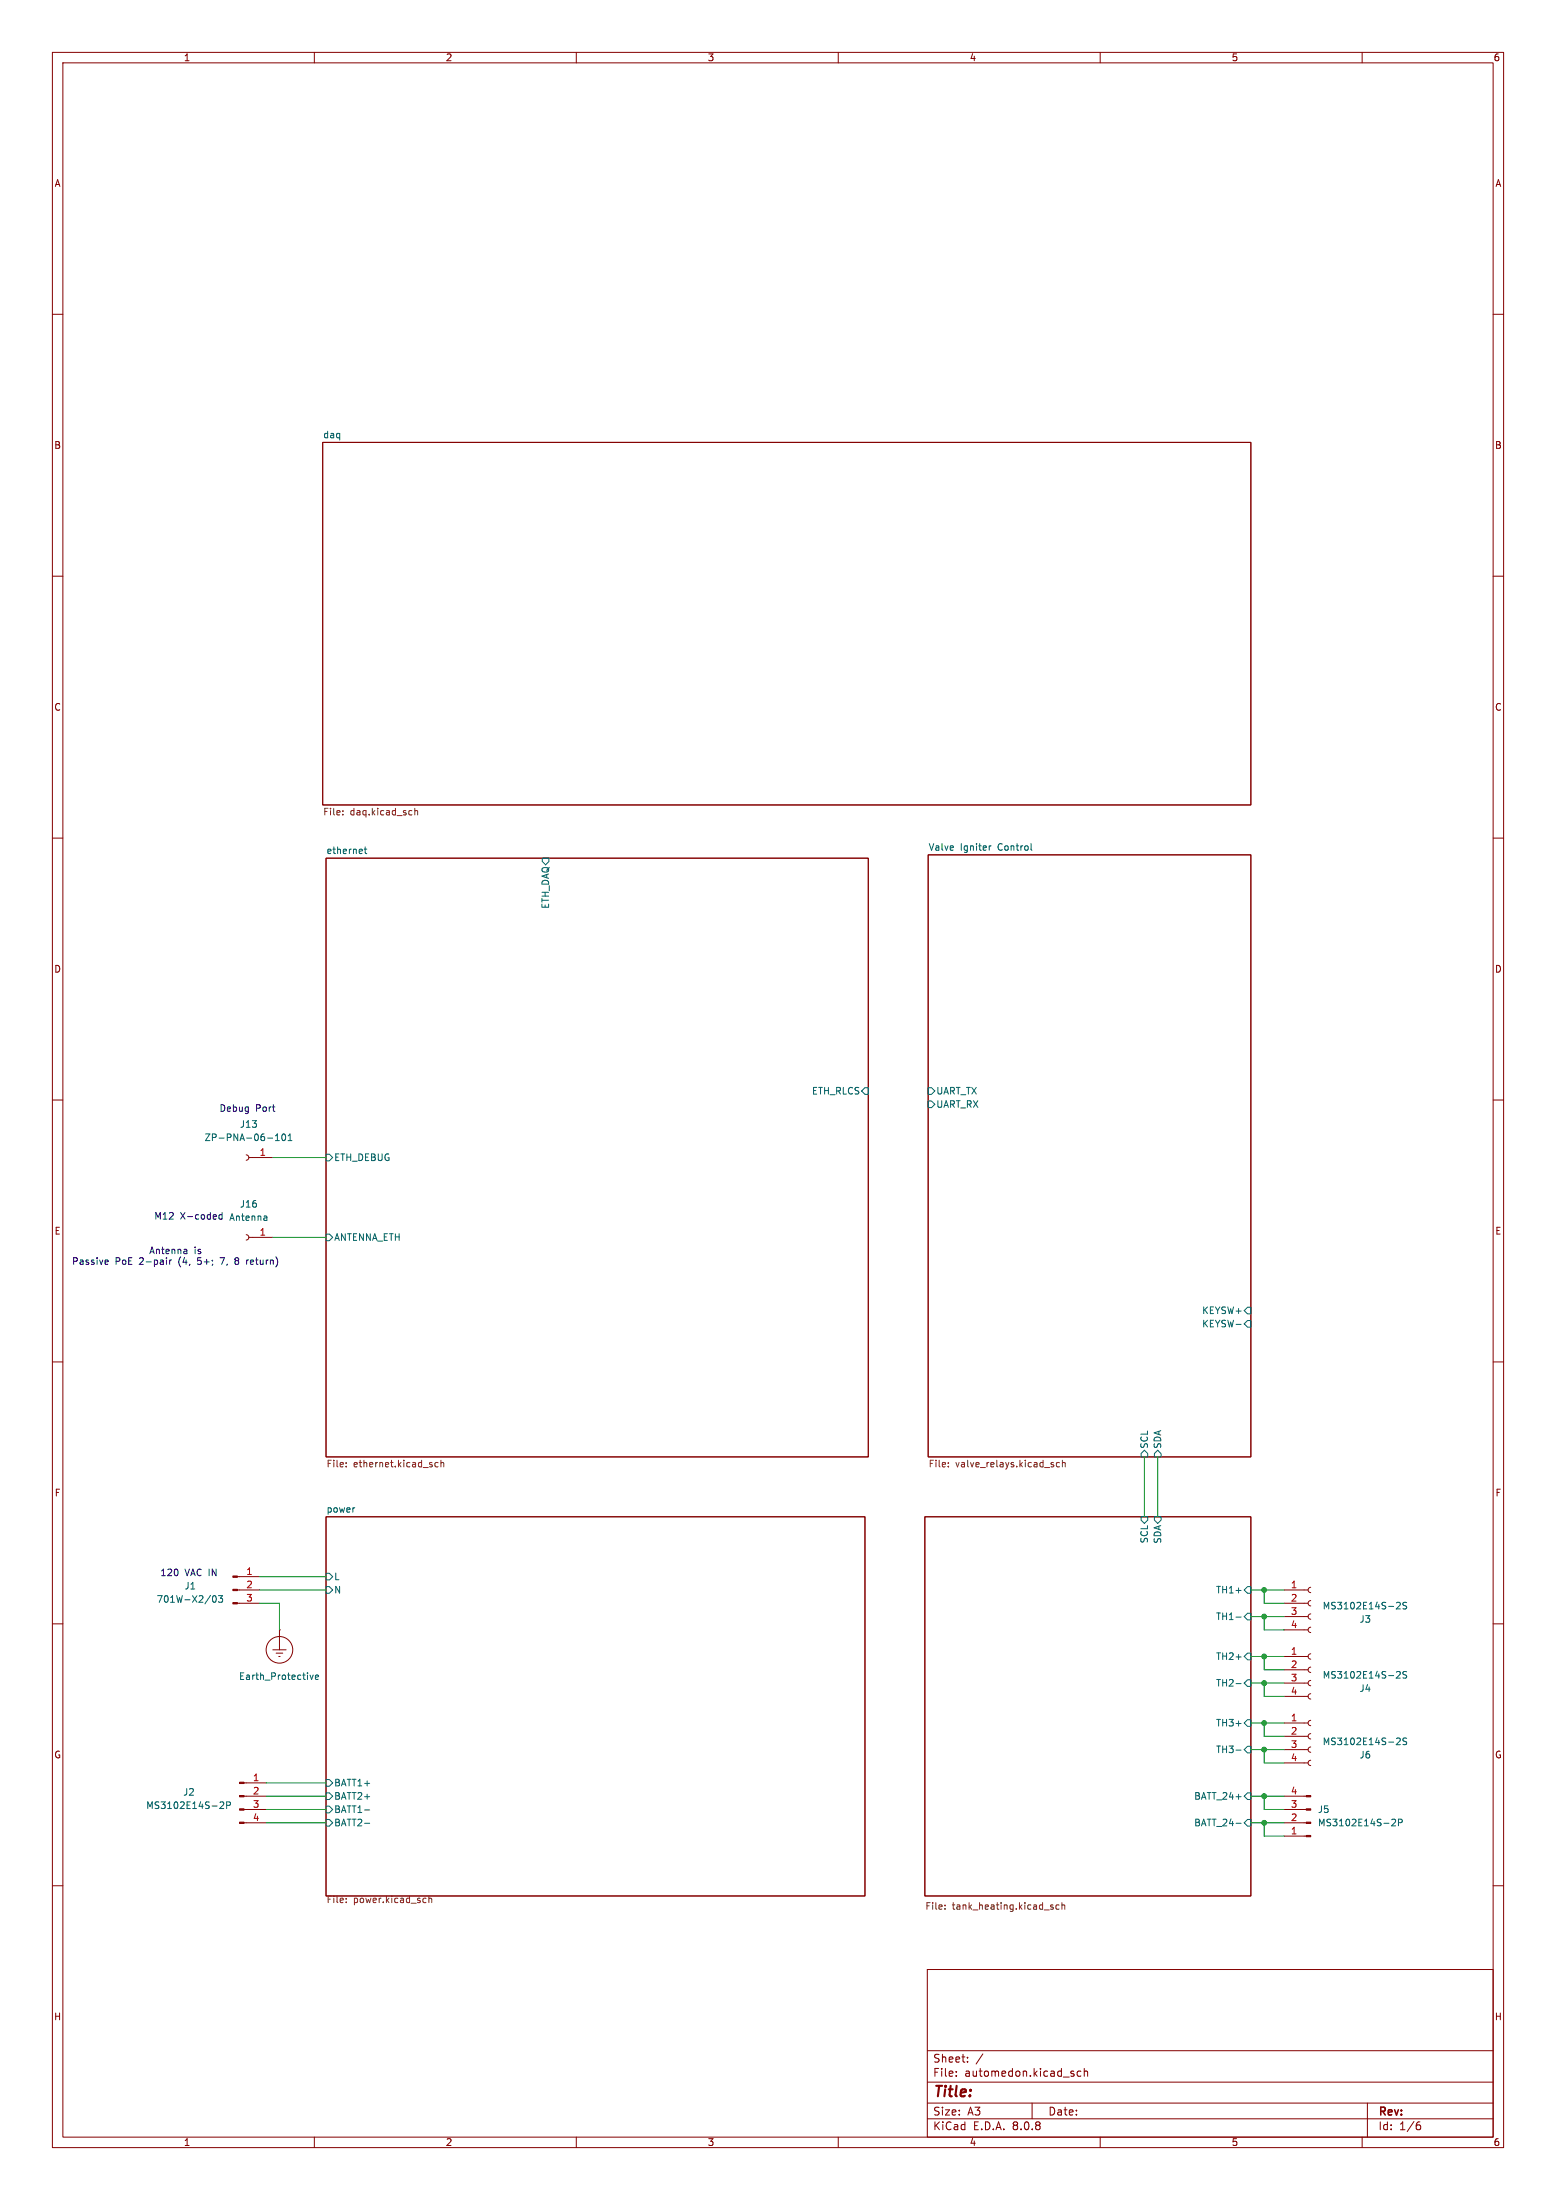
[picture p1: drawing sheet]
<svg xmlns="http://www.w3.org/2000/svg" width="297mm" height="420mm" viewBox="0 0 297 420" stroke-linecap="round" stroke-linejoin="round" font-family="sans-serif">
<g fill="none" stroke="#840000" stroke-width=".19">
<path d="M10 10h277v400h-277zM12 12h273v396h-273zM60 10v2M110 10v2M160 10v2M210 10v2M260 10v2M10 60h2M285 60h2M61.6 84.5h177.2v69.2h-177.2zM10 110h2M285 110h2"/>
<path d="M10 160h2M62.2 163.8h103.5v114.3h-103.5zM177.2 163.2h61.6v114.9h-61.6zM285 160h2M10 210h2M285 210h2M47 220.5l.3 .1 .2 .4-.2 .3-.3 .2M47 235.7l.3 .2 .2 .3-.2 .4-.3 .1M47.5 221h4.6M47.5 236.2h4.6M10 260h2M285 260h2"/>
<path d="M62.2 289.6h102.9v72.4h-102.9zM176.5 289.6h62.3v72.4h-62.3zM10 310h2M45.3 306.1h4.2M45.3 303.5h4.2M45.3 301h4.2M52.1 315h2.5M52.7 315.6h1.3M53.2 316.2h.3M53.3 311.2h.1M53.3 311.2v3.8M245.1 306.1h4.6"/>
<path d="M245.1 303.5h4.6M245.1 316.2h4.6M245.1 318.8h4.6M245.1 311.2h4.6M245.1 308.6h4.6M250.2 318.3l-.4 .1-.1 .4 .1 .3 .4 .2M250.2 315.7l-.4 .2-.1 .3 .1 .4 .4 .1M250.2 310.6l-.4 .2-.1 .4 .1 .3 .4 .2M250.2 308.1l-.4 .2-.1 .3 .1 .4 .4 .1M250.2 305.6l-.4 .1-.1 .4 .1 .3 .4 .2M250.2 303l-.4 .2-.1 .3 .1 .4 .4 .1M285 310h2"/>
<path d="M245.1 323.9h4.6M245.1 321.3h4.6M245.1 336.6h4.6M245.1 334h4.6M245.1 331.5h4.6M245.1 328.9h4.6M250.2 323.3l-.4 .2-.1 .4 .1 .3 .4 .2M250.2 320.8l-.4 .2-.1 .3 .1 .4 .4 .1M250.2 336l-.4 .2-.1 .4 .1 .3 .4 .2M250.2 333.5l-.4 .2-.1 .3 .1 .4 .4 .1M250.2 331l-.4 .1-.1 .4 .1 .3 .4 .2M250.2 328.4l-.4 .2-.1 .3 .1 .4 .4 .1"/>
<path d="M46.6 348h4.2M46.6 345.4h4.2M46.6 342.9h4.2M46.6 340.4h4.2M245.1 348h4.2M245.1 345.4h4.2M245.1 342.9h4.2M245.1 350.5h4.2M10 360h2M177 376h108v32h-108zM285 360h2M177 397.5h108"/>
<path d="M177 391.5h108M182.5 396.2v.2M182.5 395.4v.2M184.7 393.5v.2M184.7 392.7v.2M187.6 392.1l-1.3 1.9M205 395.9v.4M206.3 395.4h-.4l-.3 .3 .1 .6h.6M207 395.5l.2-.1h.3l.1 1M207 394.9v1.5M60 408v2M110 408v2"/>
<path d="M160 408v2M177 404.5h108M177 401.5h108M197 401.5v3M210 408v2M260 408v2M261 401.5v6.5M270.6 405.6l.4 .1 .2 .2-.1 .5-.5 .2M271 405.1h-.4"/>
<circle cx="53.3" cy="315" r="2.54"/>
</g>
<g fill="none" stroke="#006464" stroke-width=".19">
<path d="M69.5 162.1h.5M69.7 161.7v1.1l.3 .2M103.5 163.8h1.3v.7l-.7 .6-.6-.6zM189.2 161.5l-.4 .2M196.8 161v1.1l.2 .2M51.1 217.3h.9M52.6 217.7h.7M52.6 216.8l.3-.3v1.2M54 216.5h.1a.68 .68 0 0 1 .4 .6 .68 .68 0 0 1-.4 .6 .84 .84 0 0 1-.1-1.2zM55 217.7h.7M55 216.8l.4-.3v1.2M165.1 207.6h.6v1.3h-.6l-.6-.6z"/>
<path d="M177.2 207.6h.6l.6 .7-.6 .6h-.6zM177.2 210.2h.6l.6 .6-.6 .7h-.6zM50.8 232.1l.1 .2v.7M50.9 232.9l-.4 .1M50.9 232.4l-.4 .1M62.2 235.6h.7l.6 .6-.6 .7h-.7zM62.2 220.3h.7l.6 .7-.6 .6h-.7zM235.9 252.8h1M238.1 252.1h.7v1.3h-.7l-.6-.7zM238.1 249.6h.7v1.2h-.7l-.6-.6zM218.4 276.9l.7 .6v.6h-1.3v-.6zM221 276.9l.6 .6v.6h-1.3v-.6z"/>
<path d="M67.6 287.8h.1M217.8 289.6h1.3v.6l-.7 .6-.6-.6zM220.3 289.6h1.3v.6l-.6 .6-.7-.6zM40.7 304.7l.2-.1a.68 .68 0 0 1 .4 .7 .68 .68 0 0 1-.4 .6 .84 .84 0 0 1-.2-1.2zM41.7 304.6h.8l-.4 .5 .3 .1v.6l-.2 .1-.5-.1M59.2 319.8l.3 .8 .3-.8M62.2 300.4h.7l.6 .6-.6 .6h-.7zM62.2 302.9h.7l.6 .6-.6 .7h-.7zM235.9 308.7h1M237.5 303.5l.6-.6h.7v1.3h-.7zM238.1 315.6h.7v1.3h-.7l-.6-.7zM238.1 308h.7v1.2h-.7l-.6-.6z"/>
<path d="M266.6 306l.4-.1 .3 .4-.8 .9h.8M266.6 319.2l.4-.1 .3 .4-.8 .9h.8M268.5 305.9h-.5l-.2 .1v.4l.6 .2 .1 .3-.2 .3-.5-.1M268.5 319.2l-.5-.1-.2 .1v.4l.6 .2 .1 .3-.2 .3-.5-.1M60.2 320.2l.6-.1-.1-.3h-.3l-.2 .2 .1 .6h.4M62.2 339.7h.7l.6 .7-.6 .6h-.7zM235.9 321.4h1M235.9 334.1h1M238.1 320.7h.7v1.2h-.7l-.6-.6zM238.1 328.3h.7v1.3h-.7l-.6-.7zM238.1 333.4h.7v1.2h-.7l-.6-.6zM266.6 331.9l.4-.1 .3 .4-.8 .9h.8"/>
<path d="M268.5 331.9l-.5-.1-.2 .1v.4l.6 .2 .1 .3-.2 .3-.5-.1M42 344.1l.5-.1 .2 .4-.8 .9h.8M43.3 344.7l.6-.1 .1-.2-.1-.3-.6-.1v1.3M62.2 347.3h.7l.6 .7-.6 .6h-.7zM62.2 342.3h.7l.6 .6-.6 .6h-.7zM62.2 344.8h.7l.6 .6-.6 .7h-.7zM69.6 348.1h1M69.6 345.5h1M235.9 348.1h1M238.1 347.3h.7v1.3h-.7l-.6-.6zM238.1 342.3h.7v1.2h-.7l-.6-.6zM265.7 347.4l.4-.1 .3 .4-.8 .9h.8"/>
<path d="M266.9 348l.6-.1 .2-.2-.1-.3-.7-.1v1.3"/>
</g>
<g fill="none" stroke="#725600" stroke-width=".19">
<path d="M65.4 155.5v.1M65.4 154.8v.1M78.5 154.7l.1 .1M78.6 155.5l-.1 .1M79.2 154.3v1.3M79.2 154.9l.2-.2 .3 .1v.8M66.1 279.3v.1M66.1 279.9v.1M83.6 279.3l-.3-.1-.3 .2 .1 .6h.5M84.2 279.3l.1-.1 .3 .1 .1 .7M84.2 278.8v1.2M181 279.9v.1"/>
<path d="M181 279.3v.1M201 279.6l.2 .2-.2 .2M201 279.2l.1 .1M202.2 279.3l-.3-.1-.3 .2 .2 .6h.4M202.8 279.3l.2-.1 .3 .1v.7M202.8 278.8v1.2M66.1 363.1v.1M66.1 362.4v.2M81 362.4h.3M81.3 363.2h-.3M81.9 362.5l.1-.1h.3l.1 .8M81.9 362v1.2"/>
<path d="M180.4 364.4v.1M180.4 363.7v.1M200.7 364.1h.3l.1 .2-.5 .2M200.7 363.6l.3 .1M202.2 363.7l-.4-.1-.3 .3 .2 .5h.5M202.7 363.8l.2-.2 .3 .1v.8M202.7 363.2v1.3"/>
</g>
<g fill="#840000" stroke="#840000" stroke-width=".19">
<path d="M45.7 347.9h.9v.2h-.9z"/>
<path d="M45.7 345.3h.9v.3h-.9z"/>
<path d="M45.7 342.8h.9v.2h-.9z"/>
<path d="M45.7 340.2h.9v.3h-.9z"/>
<path d="M44.4 305.9h.9v.3h-.9z"/>
<path d="M44.4 303.4h.9v.3h-.9z"/>
<path d="M44.4 300.9h.9v.2h-.9z"/>
<path d="M249.3 342.8h.9v.2h-.9z"/>
<path d="M249.3 345.3h.9v.3h-.9z"/>
<path d="M249.3 347.9h.9v.2h-.9z"/>
<path d="M249.3 350.4h.9v.2h-.9z"/>
</g>
<g fill="none" stroke="#0000c2" stroke-width=".19">
<path d="M35.5 238.5l.2 .2v.6M35.7 239.3h-.4M35.7 238.8l-.4 .1M42.4 231.5v1.2M42.4 232l-.4-.1-.2 .2 .1 .6h.5M20.2 240.5l.4 .1v.2l-.6 .2M20.6 241.3l-.4 .1M32.4 240.5v.9M32.7 240.5l-.3 .3M42 240.1h.8M45.1 240.7l-.2 .1-.1 .3 .2 .2 .3 .1M45.1 240.7h.2"/>
<path d="M45.3 240.1h-.2l-.3 .3 .3 .3M47.4 240.5l-.2 .1"/>
</g>
<g fill="none" stroke="#009600" stroke-width=".19">
<path d="M52.1 236.2h10.1M52.1 221h10.1M218.4 278.1v11.5M221 278.1v11.5M49.5 303.5h12.7M49.5 301h12.7M49.5 306.1h3.8v5.1M238.8 303.5h6.3M238.8 308.6h6.3M238.8 316.2h6.3M241.3 303.5v2.6h3.8M241.3 308.6v2.6h3.8"/>
<path d="M241.3 316.2v2.6h3.8M238.8 328.9h6.3M238.8 334h6.3M238.8 321.3h6.3M241.3 321.3v2.6h3.8M241.3 328.9v2.6h3.8M241.3 334v2.6h3.8M50.8 340.4h11.4M50.8 342.9h11.4M50.8 348h11.4M50.8 345.4h11.4M238.8 342.9h6.3"/>
<path d="M238.8 348h6.3M241.3 342.9v2.5h3.8M241.3 348v2.5h3.8"/>
</g>
<g fill="#009600" stroke="#009600" stroke-width=".19">
<circle cx="241.3" cy="303.5" r=".46"/>
<circle cx="241.3" cy="308.6" r=".46"/>
<circle cx="241.3" cy="316.2" r=".46"/>
<circle cx="241.3" cy="342.9" r=".46"/>
<circle cx="241.3" cy="328.9" r=".46"/>
<circle cx="241.3" cy="334" r=".46"/>
<circle cx="241.3" cy="348" r=".46"/>
<circle cx="241.3" cy="321.3" r=".46"/>
</g>
<text font-size="2.8" fill="#840000" x="178" y="400.9">Title:</text>
<g font-size="2.1" fill="#840000">
<text x="178" y="394">Sheet:</text>
<text x="178" y="396.7">File:</text>
<text x="184.1" y="396.7">automedon.kicad_sch</text>
<text x="178" y="406.9">KiCad</text>
<text x="178" y="404.1">Size:</text>
<text x="184.7" y="404.1">A3</text>
<text x="185.7" y="406.9">E.D.A.</text>
<text x="193.3" y="406.9">8.0.8</text>
<text x="200" y="404.1">Date:</text>
<text x="263" y="404.3">Rev:</text>
<text x="263" y="406.9">Id:</text>
<text x="267.1" y="406.9">1/6</text>
</g>
<g font-size="1.8" fill="#840000">
<text x="35" y="11.9">1</text>
<text x="85" y="11.9">2</text>
<text x="135" y="11.9">3</text>
<text x="185" y="11.9">4</text>
<text x="235" y="11.9">5</text>
<text x="285" y="11.9">6</text>
<text x="10.3" y="35.9">A</text>
<text x="285.3" y="35.9">A</text>
<text x="10.3" y="85.9">B</text>
<text x="285.3" y="85.9">B</text>
<text x="10.3" y="135.9">C</text>
<text x="285.3" y="135.9">C</text>
<text x="10.3" y="185.9">D</text>
<text x="285.3" y="185.9">D</text>
<text x="10.3" y="235.9">E</text>
<text x="285.3" y="235.9">E</text>
<text x="10.3" y="285.9">F</text>
<text x="285.3" y="285.9">F</text>
<text x="10.3" y="335.9">G</text>
<text x="285.3" y="335.9">G</text>
<text x="10.2" y="385.9">H</text>
<text x="285.2" y="385.9">H</text>
<text x="35" y="409.9">1</text>
<text x="85" y="409.9">2</text>
<text x="135" y="409.9">3</text>
<text x="185" y="409.9">4</text>
<text x="235" y="409.9">5</text>
<text x="285" y="409.9">6</text>
</g>
<g font-size="1.8" fill="#006464">
<text x="61.6" y="83.7">daq</text>
<text x="62.2" y="163.1">ethernet</text>
<text x="177.2" y="162.5">Valve</text>
<text x="183.3" y="162.5">Igniter</text>
<text x="190.6" y="162.5">Control</text>
<text x="105" y="173.6" transform="rotate(-90 105 173.6)">ETH_DAQ</text>
<text x="154.9" y="209.1">ETH_RLCS</text>
<text x="178.6" y="209.1">UART_TX</text>
<text x="45.7" y="215.5">J13</text>
<text x="178.6" y="211.7">UART_RX</text>
<text x="38.9" y="218">ZP-PNA-06-101</text>
<text x="63.7" y="221.8">ETH_DEBUG</text>
<text x="43.6" y="233.3">Antenna</text>
<text x="45.7" y="230.7">J16</text>
<text x="63.7" y="237.1">ANTENNA_ETH</text>
<text x="229.4" y="251.1">KEYSW+</text>
<text x="229.4" y="253.6">KEYSW-</text>
<text x="219.3" y="276.7" transform="rotate(-90 219.3 276.7)">SCL</text>
<text x="221.8" y="276.7" transform="rotate(-90 221.8 276.7)">SDA</text>
<text x="62.2" y="288.8">power</text>
<text x="219.3" y="294.7" transform="rotate(-90 219.3 294.7)">SCL</text>
<text x="221.8" y="294.8" transform="rotate(-90 221.8 294.8)">SDA</text>
<text x="35.1" y="303.6">J1</text>
<text x="63.7" y="301.9">L</text>
<text x="63.7" y="304.4">N</text>
<text x="232" y="304.4">TH1+</text>
<text x="29.8" y="306.2">701W-X2/03</text>
<text x="232" y="309.5">TH1-</text>
<text x="252.4" y="307.4">MS3102E14S-2S</text>
<text x="259.4" y="310">J3</text>
<text x="232" y="317.1">TH2+</text>
<text x="45.5" y="320.9">Earth_Protective</text>
<text x="232" y="322.2">TH2-</text>
<text x="252.4" y="320.6">MS3102E14S-2S</text>
<text x="259.4" y="323.2">J4</text>
<text x="232" y="329.8">TH3+</text>
<text x="232" y="334.9">TH3-</text>
<text x="252.4" y="333.3">MS3102E14S-2S</text>
<text x="259.4" y="335.9">J6</text>
<text x="63.7" y="341.2">BATT1+</text>
<text x="27.8" y="345.5">MS3102E14S-2P</text>
<text x="34.9" y="343">J2</text>
<text x="63.7" y="343.8">BATT2+</text>
<text x="63.7" y="346.3">BATT1-</text>
<text x="227.8" y="343.8">BATT_24+</text>
<text x="251.5" y="346.3">J5</text>
<text x="63.7" y="348.8">BATT2-</text>
<text x="227.8" y="348.8">BATT_24-</text>
<text x="251.5" y="348.8">MS3102E14S-2P</text>
</g>
<g font-size="1.8" fill="#725600">
<text x="61.6" y="156">File:</text>
<text x="66.8" y="156">daq.kicad_sch</text>
<text x="62.2" y="280.4">File:</text>
<text x="67.5" y="280.4">ethernet.kicad_sch</text>
<text x="177.2" y="280.4">File:</text>
<text x="182.4" y="280.4">valve_relays.kicad_sch</text>
<text x="62.2" y="363.6">File:</text>
<text x="67.5" y="363.6">power.kicad_sch</text>
<text x="176.5" y="364.9">File:</text>
<text x="181.8" y="364.9">tank_heating.kicad_sch</text>
</g>
<g font-size="1.8" fill="#0000c2">
<text x="41.8" y="212.4">Debug</text>
<text x="48.8" y="212.4">Port</text>
<text x="29.3" y="233">M12</text>
<text x="34.4" y="233">X-coded</text>
<text x="28.4" y="239.6">Antenna</text>
<text x="37" y="239.6">is</text>
<text x="13.7" y="241.7">Passive</text>
<text x="22" y="241.7">PoE</text>
<text x="26.7" y="241.7">2-pair</text>
<text x="34.3" y="241.7">(4,</text>
<text x="38.2" y="241.7">5+;</text>
<text x="42.7" y="241.7">7,</text>
<text x="45.7" y="241.7">8</text>
<text x="48.1" y="241.7">return)</text>
<text x="30.5" y="301.1">120</text>
<text x="35.3" y="301.1">VAC IN</text>
</g>
<g font-size="1.8" fill="#a90000">
<text x="49.5" y="220.7">1</text>
<text x="49.5" y="236">1</text>
<text x="46.9" y="300.7">1</text>
<text x="46.9" y="303.3">2</text>
<text x="46.9" y="305.8">3</text>
<text x="246.3" y="303.3">1</text>
<text x="246.3" y="305.8">2</text>
<text x="246.3" y="308.4">3</text>
<text x="246.3" y="310.9">4</text>
<text x="246.3" y="316">1</text>
<text x="246.3" y="318.5">2</text>
<text x="246.3" y="321.1">3</text>
<text x="246.3" y="323.6">4</text>
<text x="246.3" y="328.7">1</text>
<text x="246.3" y="331.2">2</text>
<text x="246.3" y="333.8">3</text>
<text x="48.2" y="340.1">1</text>
<text x="246.3" y="336.3">4</text>
<text x="48.2" y="342.6">2</text>
<text x="48.2" y="345.2">3</text>
<text x="48.2" y="347.7">4</text>
<text x="246.3" y="347.7">2</text>
<text x="246.3" y="345.2">3</text>
<text x="246.3" y="342.6">4</text>
<text x="246.3" y="350.3">1</text>
</g>
</svg>
